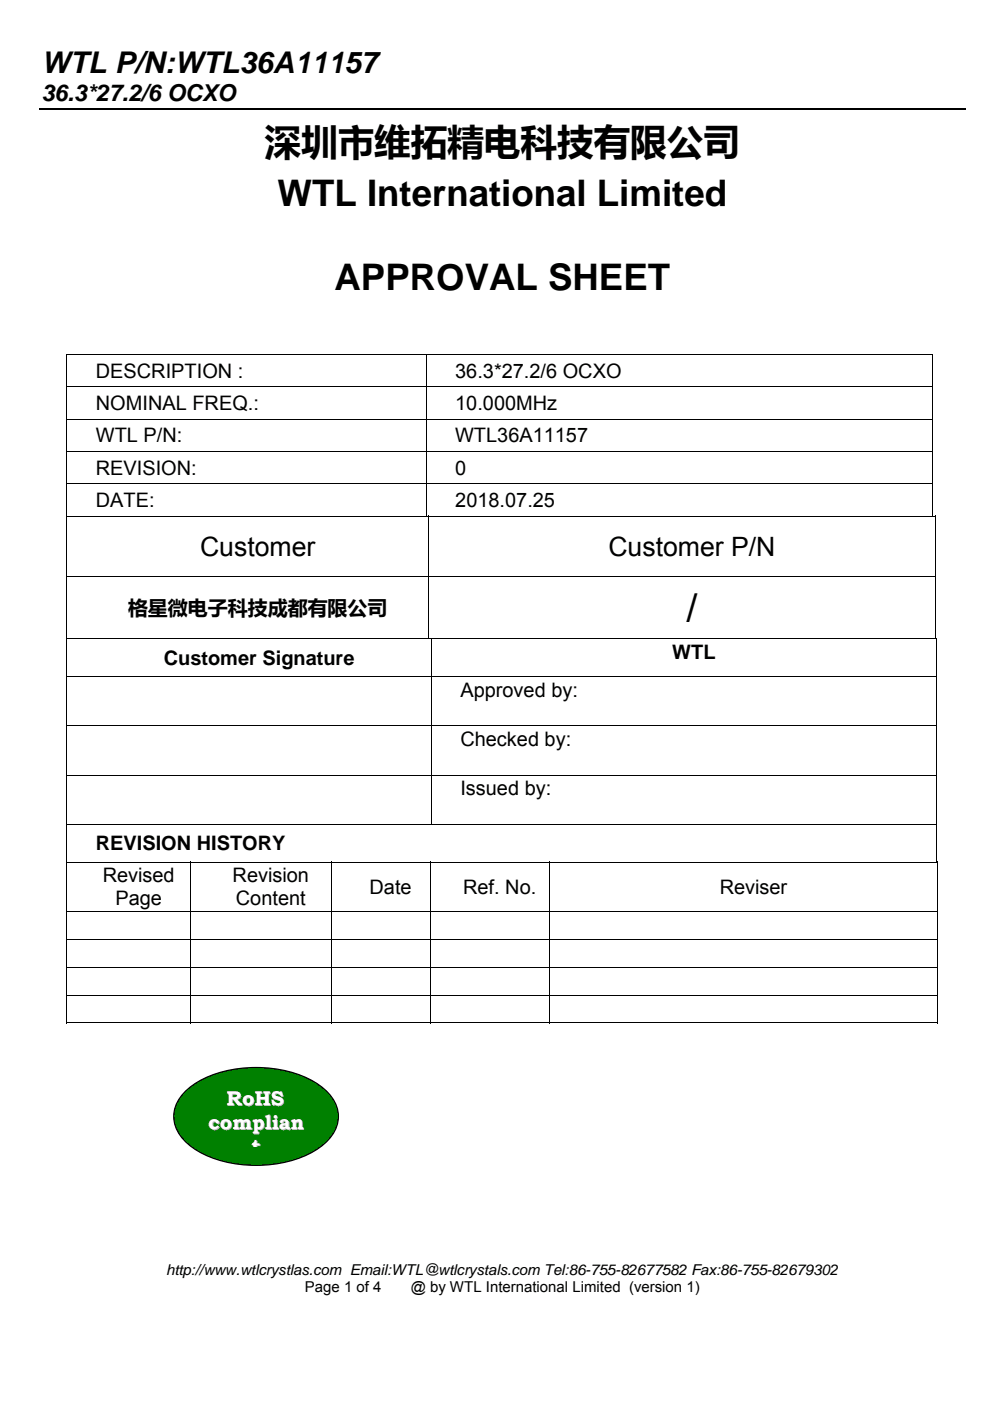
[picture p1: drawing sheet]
<svg xmlns="http://www.w3.org/2000/svg" width="210mm" height="297mm" viewBox="0 0 210 297" stroke-linecap="round" stroke-linejoin="round" font-family="sans-serif">
<path d="M8.3 23h196.5" fill="none" stroke="#000" stroke-width=".25"/>
<g fill="#000">
<path d="M14.1 75.1h.2v.4h-.2zM90.3 75.1h.2v.4h-.2zM197.7 75.1h.2v.4h-.2zM197.7 75.1h.2v.1h-.2zM14.1 81.9h.2v.5h-.2zM14.1 88.8h.2v.4h-.2zM14.1 95.7h.2v.4h-.2zM90.3 81.9h.2v.5h-.2zM90.3 88.8h.2v.4h-.2zM90.3 95.7h.2v.4h-.2zM197.7 81.9h.2v.5h-.2zM197.7 88.8h.2v.4h-.2z"/>
<path d="M197.7 95.7h.2v.4h-.2zM14.1 102.5h.2v.5h-.2zM14.1 109.4h.2v.4h-.2zM90.3 102.5h.2v.5h-.2zM90.8 109.4h.2v.4h-.2zM197.7 102.5h.2v.5h-.2zM198.3 109.4h.1v.4h-.1zM198.3 109.4h.1v.2h-.1zM14.1 122.1h.2v.5h-.2zM14.1 135.3h.2v.5h-.2zM90.8 122.1h.2v.5h-.2zM91.4 135.3h.2v.5h-.2z"/>
<path d="M198.3 122.1h.1v.5h-.1zM198.5 135.3h.2v.5h-.2zM198.5 135.3h.2v.2h-.2zM14.1 143.4h.2v.4h-.2zM14.1 153.8h.2v.4h-.2zM91.4 143.4h.2v.4h-.2zM91.4 153.8h.2v.4h-.2zM198.5 143.4h.2v.4h-.2zM198.5 153.8h.2v.4h-.2zM14.1 164.2h.2v.5h-.2zM14.1 174.7h.2v.4h-.2zM91.4 164.2h.2v.5h-.2z"/>
<path d="M198.5 164.2h.2v.5h-.2zM198.5 174.7h.2v.4h-.2zM14.1 182.7h.2v.5h-.2zM14.1 193.2h.2v.4h-.2zM14.1 199.1h.2v.4h-.2zM40.3 182.7h.2v.5h-.2zM40.3 193.2h.2v.4h-.2zM40.3 199.1h.2v.4h-.2zM70.2 182.7h.2v.5h-.2zM70.2 193.2h.2v.4h-.2zM70.2 199.1h.2v.4h-.2zM91.1 182.7h.2v.5h-.2z"/>
<path d="M91.1 193.2h.2v.4h-.2zM91.1 199.1h.2v.4h-.2zM116.5 182.7h.2v.5h-.2zM116.5 193.2h.2v.4h-.2zM116.5 199.1h.2v.4h-.2zM198.8 182.7h.2v.5h-.2zM198.8 182.7h.2v.2h-.2zM198.8 193.2h.2v.4h-.2zM198.8 199.1h.2v.4h-.2zM14.1 205h.2v.4h-.2zM14.1 210.9h.2v.4h-.2zM40.3 205h.2v.4h-.2z"/>
<path d="M40.3 210.9h.2v.4h-.2zM70.2 205h.2v.4h-.2zM70.2 210.9h.2v.4h-.2zM91.1 205h.2v.4h-.2zM91.1 210.9h.2v.4h-.2zM116.5 205h.2v.4h-.2zM116.5 210.9h.2v.4h-.2zM198.8 205h.2v.4h-.2zM198.8 210.9h.2v.4h-.2zM198.8 216.8h.2v.2h-.2z"/>
</g>
<g fill="none" stroke="#000" stroke-width=".21">
<path d="M14.1 75.2h76.2M14.2 75.5v6.4M90.4 75.5v6.4M90.5 75.2h107.2M197.8 75.5v6.4M14.2 82.4v6.4M14.2 89.2v6.5M14.2 96.1v6.4M14.3 82h76M14.3 88.9h76M14.3 95.7h76M90.4 82.4v6.4"/>
<path d="M90.4 89.2v6.5M90.4 96.1v6.4M90.5 82h107.2M90.5 88.9h107.2M90.5 95.7h107.2M197.8 82.4v6.4M197.8 89.2v6.5M197.8 96.1v6.4M14.2 103v6.4M14.2 109.8v12.3M14.3 102.6h76M14.3 109.5h76.5"/>
<path d="M90.4 103v6.4M90.5 102.6h107.2M90.9 109.8v12.3M91 109.5h107.3M197.8 103v6.4M198.4 109.8v12.3M14.2 122.6v12.7M14.2 135.8v7.6M14.3 122.2h76.5M14.3 135.4h77.1M90.9 122.6v12.7M91 122.2h107.3"/>
<path d="M91.5 135.8v7.6M91.6 135.4h107M198.4 122.6v12.7M198.6 135.8v7.6M14.2 143.8v10M14.2 154.2v10M14.3 143.4h77.1M14.3 153.9h77.1M91.5 143.8v10M91.5 154.2v10M91.6 143.4h106.9M91.6 153.9h106.9"/>
<path d="M198.6 143.8v10M198.6 154.2v10M14.2 164.7v10M14.2 175.1v7.6M14.3 164.3h77.1M14.3 174.8h184.2M91.5 164.7v10M91.6 164.3h106.9M198.6 164.7v10M198.6 175.1v7.6M14.2 183.2v10M14.2 193.6v5.5"/>
<path d="M14.2 199.5v5.5M14.3 182.8h26M14.3 193.3h26M14.3 199.2h26M40.4 183.2v10M40.4 193.6v5.5M40.4 199.5v5.5M40.5 182.8h29.7M40.5 193.3h29.7M40.5 199.2h29.7M70.3 183.2v10M70.3 193.6v5.5"/>
<path d="M70.3 199.5v5.5M70.4 182.8h20.7M70.4 193.3h20.7M70.4 199.2h20.7M91.2 183.2v10M91.2 193.6v5.5M91.2 199.5v5.5M91.3 182.8h25.2M91.3 193.3h25.2M91.3 199.2h25.2M116.6 183.2v10M116.6 193.6v5.5"/>
<path d="M116.6 199.5v5.5M116.7 182.8h82.2M116.7 193.3h82.1M116.7 199.2h82.1M198.9 183.2v10M198.9 193.6v5.5M198.9 199.5v5.5M14.1 216.9h26.2M14.2 205.4v5.5M14.2 211.3v5.7M14.3 205.1h26M14.3 211h26"/>
<path d="M40.4 205.4v5.5M40.4 211.3v5.7M40.5 205.1h29.7M40.5 211h29.7M40.5 216.9h29.7M70.3 205.4v5.5M70.3 211.3v5.7M70.4 205.1h20.7M70.4 211h20.7M70.4 216.9h20.7M91.2 205.4v5.5M91.2 211.3v5.7"/>
<path d="M91.3 205.1h25.2M91.3 211h25.2M91.3 216.9h25.2M116.6 205.4v5.5M116.6 211.3v5.7M116.7 205.1h82.1M116.7 211h82.1M116.7 216.9h82.1M198.9 205.4v5.5M198.9 211.3v5.7"/>
</g>
<path d="M39.2 231.5a21.6 21.6 0 0 1 15.1-5.2 21.7 21.7 0 0 1 15.1 5.2 6.9 6.9 0 0 1 0 10.4 21.7 21.7 0 0 1-15.1 5.2 23.2 23.2 0 0 1-14.1-4.3 7.2 7.2 0 0 1-2.5-9.4z" fill-rule="evenodd" fill="#008000"/>
<path d="M39.2 231.5a21.6 21.6 0 0 1 15.1-5.2 21.7 21.7 0 0 1 15.1 5.2 6.9 6.9 0 0 1 0 10.4 21.7 21.7 0 0 1-15.1 5.2 23.2 23.2 0 0 1-14.1-4.3 7.2 7.2 0 0 1-2.5-9.4z" fill="none" stroke="#000" stroke-width=".26"/>
<text font-size="8.5" x="145.6" y="131.8">/</text>
<g font-size="7.8">
<text x="56.1" y="32.9">深圳市维拓精电科技有限公司</text>
<text x="58.9" y="43.7">WTL International Limited</text>
<text x="71" y="61.6">APPROVAL SHEET</text>
</g>
<text font-size="6.3" x="8.8" y="15.5">WTL P/N:WTL36A11157</text>
<g font-size="5.7">
<text x="42.4" y="117.9">Customer</text>
<text x="129" y="117.9">Customer P/N</text>
</g>
<text font-size="4.9" x="8.8" y="21.5">36.3*27.2/6 OCXO</text>
<g font-size="4.2">
<text x="20.3" y="80.1">DESCRIPTION :</text>
<text x="96.6" y="80.1">36.3*27.2/6 OCXO</text>
<text x="20.3" y="87">NOMINAL FREQ.:</text>
<text x="96.5" y="87">10.000MHz</text>
<text x="20.3" y="93.8">WTL P/N:</text>
<text x="96.5" y="93.8">WTL36A11157</text>
<text x="20.3" y="100.7">REVISION:</text>
<text x="96.5" y="100.7">0</text>
<text x="20.3" y="107.5">DATE:</text>
<text x="96.6" y="107.5">2018.07.25</text>
<text x="27.2" y="130.5">格星微电子科技成都有限公司</text>
<text x="34.7" y="140.9">Customer Signature</text>
<text x="142.6" y="139.7">WTL</text>
<text x="97.6" y="147.7">Approved by:</text>
<text x="97.6" y="158.2">Checked by:</text>
<text x="97.6" y="168.6">Issued by:</text>
<text x="20.3" y="180.3">REVISION HISTORY</text>
<text x="21.8" y="187.1">Revised</text>
<text x="24.5" y="192">Page</text>
<text x="49.3" y="187.1">Revision</text>
<text x="50" y="192">Content</text>
<text x="78.4" y="189.5">Date</text>
<text x="98.2" y="189.5">Ref. No.</text>
<text x="152.7" y="189.5">Reviser</text>
</g>
<g font-size="4.2" fill="#c0c0c0">
<text x="44.3" y="239.6">complian</text>
<text x="48.2" y="234.5">RoHS</text>
</g>
<text font-size="4.2" fill="#fff" x="53.4" y="244.5">t</text>
<g font-size="3.2">
<text x="35.2" y="270.3">http://www.wtlcrystlas.com Email:WTL@wtlcrystals.com Tel:86-755-82677582 Fax:86-755-82679302</text>
<text x="64.7" y="273.9">Page 1 of 4</text>
<text x="87.1" y="273.9">@ by WTL International Limited (version 1)</text>
</g>
</svg>
